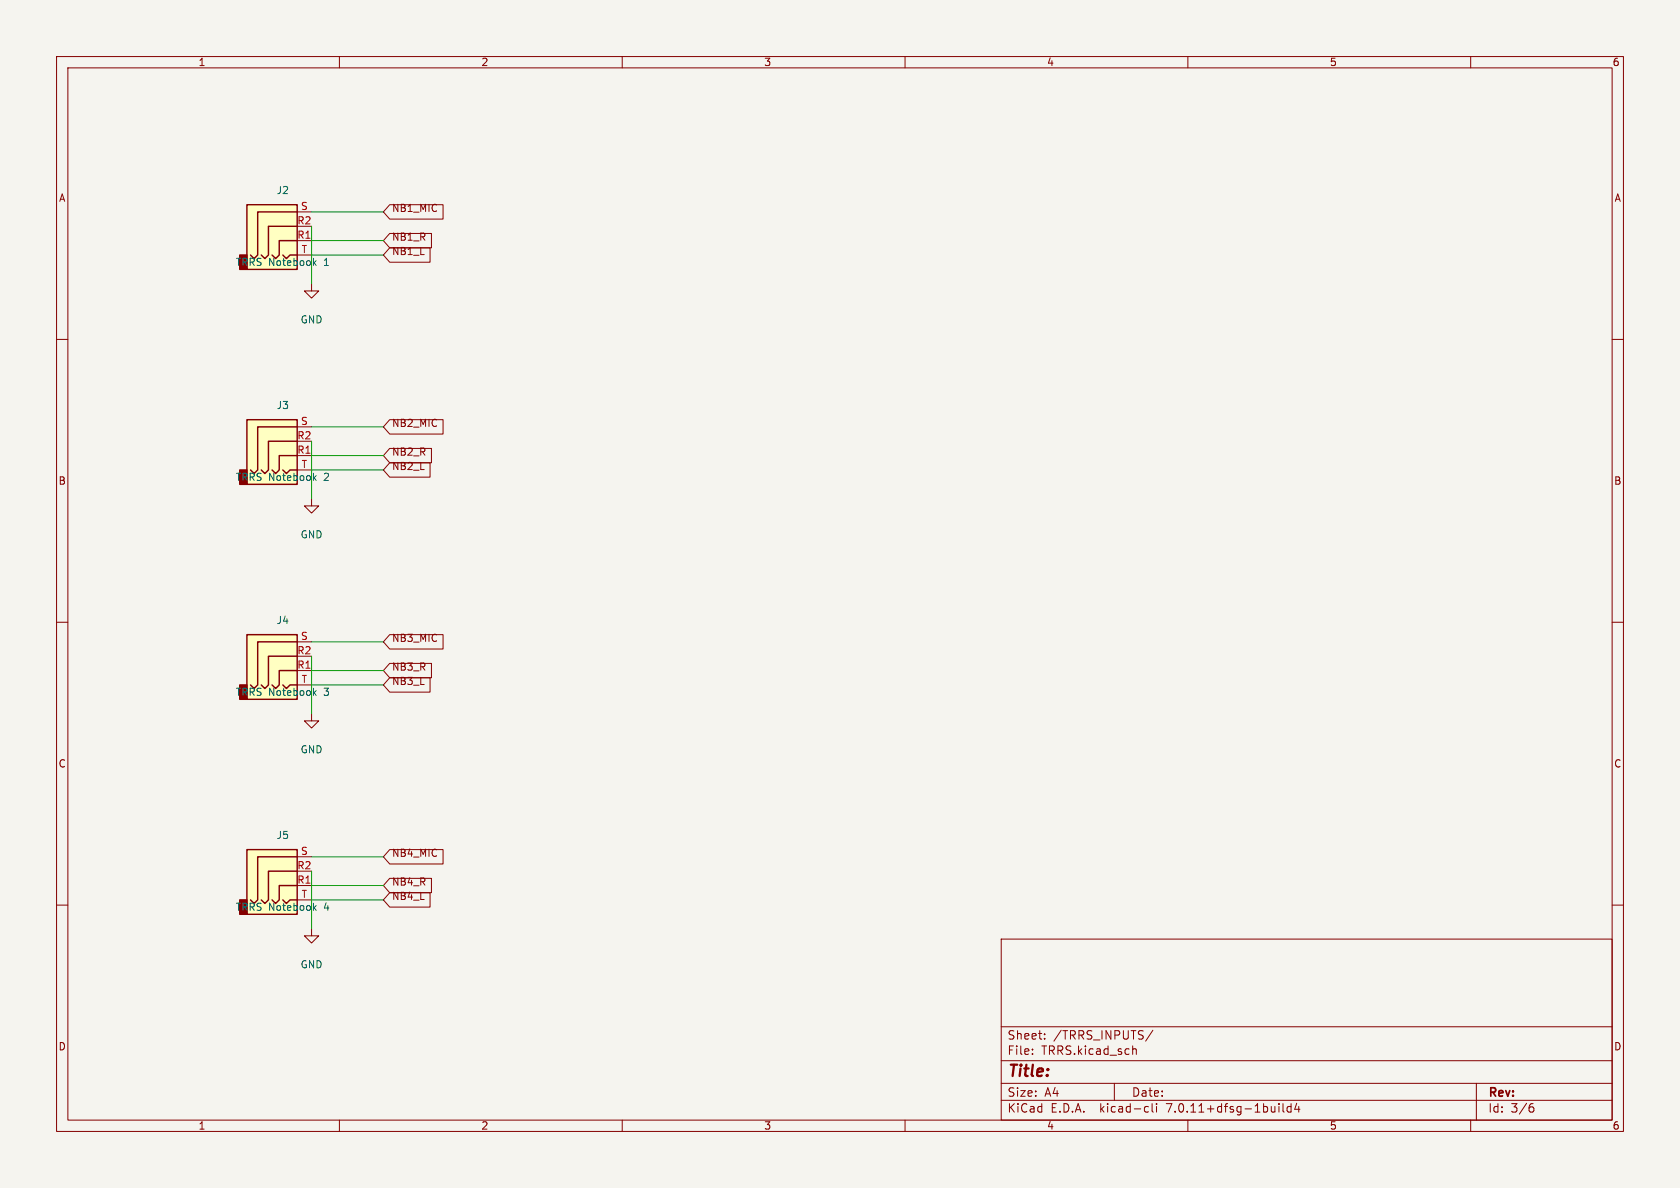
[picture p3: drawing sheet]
(kicad_sch (version 20230121) (generator eeschema)

 (paper "A4")

 (lib_symbols
  (symbol "Connector:AudioJack4" (in_bom yes) (on_board yes)
   (property "Reference" "J" (at 0 8.89 0) (effects (font (size 1.27 1.27))))
   (property "Value" "AudioJack4" (at 0 6.35 0) (effects (font (size 1.27 1.27))))
   (property "Footprint" "" (at 0 0 0) (effects (font (size 1.27 1.27)) hide))
   (property "Datasheet" "~" (at 0 0 0) (effects (font (size 1.27 1.27)) hide))
   (symbol "AudioJack4_0_1"
    (rectangle (start -6.35 -5.08) (end -7.62 -7.62) (stroke (width 0.254) (type default)) (fill (type outline)))
    (polyline (pts (xy 0 -5.08) (xy 0.635 -5.715) (xy 1.27 -5.08) (xy 2.54 -5.08)) (stroke (width 0.254) (type default)) (fill (type none)))
    (polyline (pts (xy -5.715 -5.08) (xy -5.08 -5.715) (xy -4.445 -5.08) (xy -4.445 2.54) (xy 2.54 2.54)) (stroke (width 0.254) (type default)) (fill (type none)))
    (polyline (pts (xy -1.905 -5.08) (xy -1.27 -5.715) (xy -0.635 -5.08) (xy -0.635 -2.54) (xy 2.54 -2.54)) (stroke (width 0.254) (type default)) (fill (type none)))
    (polyline (pts (xy 2.54 0) (xy -2.54 0) (xy -2.54 -5.08) (xy -3.175 -5.715) (xy -3.81 -5.08)) (stroke (width 0.254) (type default)) (fill (type none)))
    (rectangle (start 2.54 3.81) (end -6.35 -7.62) (stroke (width 0.254) (type default)) (fill (type background))))
   (symbol "AudioJack4_1_1"
    (pin passive line (at 5.08 -2.54 180) (length 2.54) (name "~" (effects (font (size 1.27 1.27)))) (number "R1" (effects (font (size 1.27 1.27)))))
    (pin passive line (at 5.08 0 180) (length 2.54) (name "~" (effects (font (size 1.27 1.27)))) (number "R2" (effects (font (size 1.27 1.27)))))
    (pin passive line (at 5.08 2.54 180) (length 2.54) (name "~" (effects (font (size 1.27 1.27)))) (number "S" (effects (font (size 1.27 1.27)))))
    (pin passive line (at 5.08 -5.08 180) (length 2.54) (name "~" (effects (font (size 1.27 1.27)))) (number "T" (effects (font (size 1.27 1.27)))))))
  (symbol "power:GND" (power) (pin_names (offset 0)) (in_bom yes) (on_board yes)
   (property "Reference" "#PWR" (at 0 -6.35 0) (effects (font (size 1.27 1.27)) hide))
   (property "Value" "GND" (at 0 -3.81 0) (effects (font (size 1.27 1.27))))
   (property "Footprint" "" (at 0 0 0) (effects (font (size 1.27 1.27)) hide))
   (property "Datasheet" "" (at 0 0 0) (effects (font (size 1.27 1.27)) hide))
   (symbol "GND_0_1"
    (polyline (pts (xy 0 0) (xy 0 -1.27) (xy 1.27 -1.27) (xy 0 -2.54) (xy -1.27 -1.27) (xy 0 -1.27)) (stroke (width 0) (type default)) (fill (type none))))
   (symbol "GND_1_1"
    (pin power_in line (at 0 0 270) (length 0) hide (name "GND" (effects (font (size 1.27 1.27)))) (number "1" (effects (font (size 1.27 1.27))))))))


 (wire (pts (xy 55.08 159.08) (xy 67.78 159.08)) (stroke (width 0) (type default)))
 (wire (pts (xy 55.08 118.54) (xy 67.78 118.54)) (stroke (width 0) (type default)))
 (wire (pts (xy 55.08 156.54) (xy 67.78 156.54)) (stroke (width 0) (type default)))
 (wire (pts (xy 55.08 45.08) (xy 67.78 45.08)) (stroke (width 0) (type default)))
 (wire (pts (xy 55.08 113.46) (xy 67.78 113.46)) (stroke (width 0) (type default)))
 (wire (pts (xy 55.08 80.54) (xy 67.78 80.54)) (stroke (width 0) (type default)))
 (wire (pts (xy 55.08 154) (xy 55.08 164.16)) (stroke (width 0) (type default)))
 (wire (pts (xy 55.08 40) (xy 55.08 50.16)) (stroke (width 0) (type default)))
 (wire (pts (xy 55.08 83.08) (xy 67.78 83.08)) (stroke (width 0) (type default)))
 (wire (pts (xy 55.08 75.46) (xy 67.78 75.46)) (stroke (width 0) (type default)))
 (wire (pts (xy 55.08 42.54) (xy 67.78 42.54)) (stroke (width 0) (type default)))
 (wire (pts (xy 55.08 37.46) (xy 67.78 37.46)) (stroke (width 0) (type default)))
 (wire (pts (xy 55.08 121.08) (xy 67.78 121.08)) (stroke (width 0) (type default)))
 (wire (pts (xy 55.08 116) (xy 55.08 126.16)) (stroke (width 0) (type default)))
 (wire (pts (xy 55.08 78) (xy 55.08 88.16)) (stroke (width 0) (type default)))
 (wire (pts (xy 55.08 151.46) (xy 67.78 151.46)) (stroke (width 0) (type default)))

 (global_label "NB3_R" (shape input) (at 67.78 118.54 0) (effects (font (size 1.27 1.27)) (justify left bottom))
  (property "Intersheetrefs" "${INTERSHEET_REFS}" (at 67.78 118.54 0) (effects (font (size 1.27 1.27)) hide)))
 (global_label "NB3_MIC" (shape input) (at 67.78 113.46 0) (effects (font (size 1.27 1.27)) (justify left bottom))
  (property "Intersheetrefs" "${INTERSHEET_REFS}" (at 67.78 113.46 0) (effects (font (size 1.27 1.27)) hide)))
 (global_label "NB4_MIC" (shape input) (at 67.78 151.46 0) (effects (font (size 1.27 1.27)) (justify left bottom))
  (property "Intersheetrefs" "${INTERSHEET_REFS}" (at 67.78 151.46 0) (effects (font (size 1.27 1.27)) hide)))
 (global_label "NB2_MIC" (shape input) (at 67.78 75.46 0) (effects (font (size 1.27 1.27)) (justify left bottom))
  (property "Intersheetrefs" "${INTERSHEET_REFS}" (at 67.78 75.46 0) (effects (font (size 1.27 1.27)) hide)))
 (global_label "NB2_R" (shape input) (at 67.78 80.54 0) (effects (font (size 1.27 1.27)) (justify left bottom))
  (property "Intersheetrefs" "${INTERSHEET_REFS}" (at 67.78 80.54 0) (effects (font (size 1.27 1.27)) hide)))
 (global_label "NB1_R" (shape input) (at 67.78 42.54 0) (effects (font (size 1.27 1.27)) (justify left bottom))
  (property "Intersheetrefs" "${INTERSHEET_REFS}" (at 67.78 42.54 0) (effects (font (size 1.27 1.27)) hide)))
 (global_label "NB2_L" (shape input) (at 67.78 83.08 0) (effects (font (size 1.27 1.27)) (justify left bottom))
  (property "Intersheetrefs" "${INTERSHEET_REFS}" (at 67.78 83.08 0) (effects (font (size 1.27 1.27)) hide)))
 (global_label "NB1_L" (shape input) (at 67.78 45.08 0) (effects (font (size 1.27 1.27)) (justify left bottom))
  (property "Intersheetrefs" "${INTERSHEET_REFS}" (at 67.78 45.08 0) (effects (font (size 1.27 1.27)) hide)))
 (global_label "NB4_R" (shape input) (at 67.78 156.54 0) (effects (font (size 1.27 1.27)) (justify left bottom))
  (property "Intersheetrefs" "${INTERSHEET_REFS}" (at 67.78 156.54 0) (effects (font (size 1.27 1.27)) hide)))
 (global_label "NB4_L" (shape input) (at 67.78 159.08 0) (effects (font (size 1.27 1.27)) (justify left bottom))
  (property "Intersheetrefs" "${INTERSHEET_REFS}" (at 67.78 159.08 0) (effects (font (size 1.27 1.27)) hide)))
 (global_label "NB1_MIC" (shape input) (at 67.78 37.46 0) (effects (font (size 1.27 1.27)) (justify left bottom))
  (property "Intersheetrefs" "${INTERSHEET_REFS}" (at 67.78 37.46 0) (effects (font (size 1.27 1.27)) hide)))
 (global_label "NB3_L" (shape input) (at 67.78 121.08 0) (effects (font (size 1.27 1.27)) (justify left bottom))
  (property "Intersheetrefs" "${INTERSHEET_REFS}" (at 67.78 121.08 0) (effects (font (size 1.27 1.27)) hide)))

 (symbol (lib_id "power:GND") (at 55.08 126.16 0) (unit 1) (in_bom yes) (on_board yes) (dnp no)
  (property "Reference" "#PWR07" (at 55.08 119.81 0) (effects (font (size 1.27 1.27)) hide))
  (property "Value" "GND" (at 55.08 132.51 0) (effects (font (size 1.27 1.27))))
  (property "Footprint" "" (at 55.08 126.16 0) (effects (font (size 1.27 1.27)) hide))
  (property "Datasheet" "" (at 55.08 126.16 0) (effects (font (size 1.27 1.27)) hide)) (pin "1"))

 (symbol (lib_id "power:GND") (at 55.08 164.16 0) (unit 1) (in_bom yes) (on_board yes) (dnp no)
  (property "Reference" "#PWR08" (at 55.08 157.81 0) (effects (font (size 1.27 1.27)) hide))
  (property "Value" "GND" (at 55.08 170.51 0) (effects (font (size 1.27 1.27))))
  (property "Footprint" "" (at 55.08 164.16 0) (effects (font (size 1.27 1.27)) hide))
  (property "Datasheet" "" (at 55.08 164.16 0) (effects (font (size 1.27 1.27)) hide)) (pin "1"))

 (symbol (lib_id "Connector:AudioJack4") (at 50 78 0) (unit 1) (in_bom yes) (on_board yes) (dnp no)
  (property "Reference" "J3" (at 50 71.65 0) (effects (font (size 1.27 1.27))))
  (property "Value" "TRRS Notebook 2" (at 50 84.35 0) (effects (font (size 1.27 1.27))))
  (property "Footprint" "Connector_Audio:Jack_3.5mm_PJ320D_Horizontal" (at 50 78 0) (effects (font (size 1.27 1.27)) hide))
  (property "Datasheet" "" (at 50 78 0) (effects (font (size 1.27 1.27)) hide)) (pin "T") (pin "R1") (pin "R2") (pin "S"))

 (symbol (lib_id "Connector:AudioJack4") (at 50 154 0) (unit 1) (in_bom yes) (on_board yes) (dnp no)
  (property "Reference" "J5" (at 50 147.65 0) (effects (font (size 1.27 1.27))))
  (property "Value" "TRRS Notebook 4" (at 50 160.35 0) (effects (font (size 1.27 1.27))))
  (property "Footprint" "Connector_Audio:Jack_3.5mm_PJ320D_Horizontal" (at 50 154 0) (effects (font (size 1.27 1.27)) hide))
  (property "Datasheet" "" (at 50 154 0) (effects (font (size 1.27 1.27)) hide)) (pin "T") (pin "R1") (pin "R2") (pin "S"))

 (symbol (lib_id "power:GND") (at 55.08 88.16 0) (unit 1) (in_bom yes) (on_board yes) (dnp no)
  (property "Reference" "#PWR06" (at 55.08 81.81 0) (effects (font (size 1.27 1.27)) hide))
  (property "Value" "GND" (at 55.08 94.51 0) (effects (font (size 1.27 1.27))))
  (property "Footprint" "" (at 55.08 88.16 0) (effects (font (size 1.27 1.27)) hide))
  (property "Datasheet" "" (at 55.08 88.16 0) (effects (font (size 1.27 1.27)) hide)) (pin "1"))

 (symbol (lib_id "Connector:AudioJack4") (at 50 40 0) (unit 1) (in_bom yes) (on_board yes) (dnp no)
  (property "Reference" "J2" (at 50 33.65 0) (effects (font (size 1.27 1.27))))
  (property "Value" "TRRS Notebook 1" (at 50 46.35 0) (effects (font (size 1.27 1.27))))
  (property "Footprint" "Connector_Audio:Jack_3.5mm_PJ320D_Horizontal" (at 50 40 0) (effects (font (size 1.27 1.27)) hide))
  (property "Datasheet" "" (at 50 40 0) (effects (font (size 1.27 1.27)) hide)) (pin "T") (pin "R1") (pin "R2") (pin "S"))

 (symbol (lib_id "Connector:AudioJack4") (at 50 116 0) (unit 1) (in_bom yes) (on_board yes) (dnp no)
  (property "Reference" "J4" (at 50 109.65 0) (effects (font (size 1.27 1.27))))
  (property "Value" "TRRS Notebook 3" (at 50 122.35 0) (effects (font (size 1.27 1.27))))
  (property "Footprint" "Connector_Audio:Jack_3.5mm_PJ320D_Horizontal" (at 50 116 0) (effects (font (size 1.27 1.27)) hide))
  (property "Datasheet" "" (at 50 116 0) (effects (font (size 1.27 1.27)) hide)) (pin "T") (pin "R1") (pin "R2") (pin "S"))

 (symbol (lib_id "power:GND") (at 55.08 50.16 0) (unit 1) (in_bom yes) (on_board yes) (dnp no)
  (property "Reference" "#PWR05" (at 55.08 43.81 0) (effects (font (size 1.27 1.27)) hide))
  (property "Value" "GND" (at 55.08 56.51 0) (effects (font (size 1.27 1.27))))
  (property "Footprint" "" (at 55.08 50.16 0) (effects (font (size 1.27 1.27)) hide))
  (property "Datasheet" "" (at 55.08 50.16 0) (effects (font (size 1.27 1.27)) hide)) (pin "1")))
